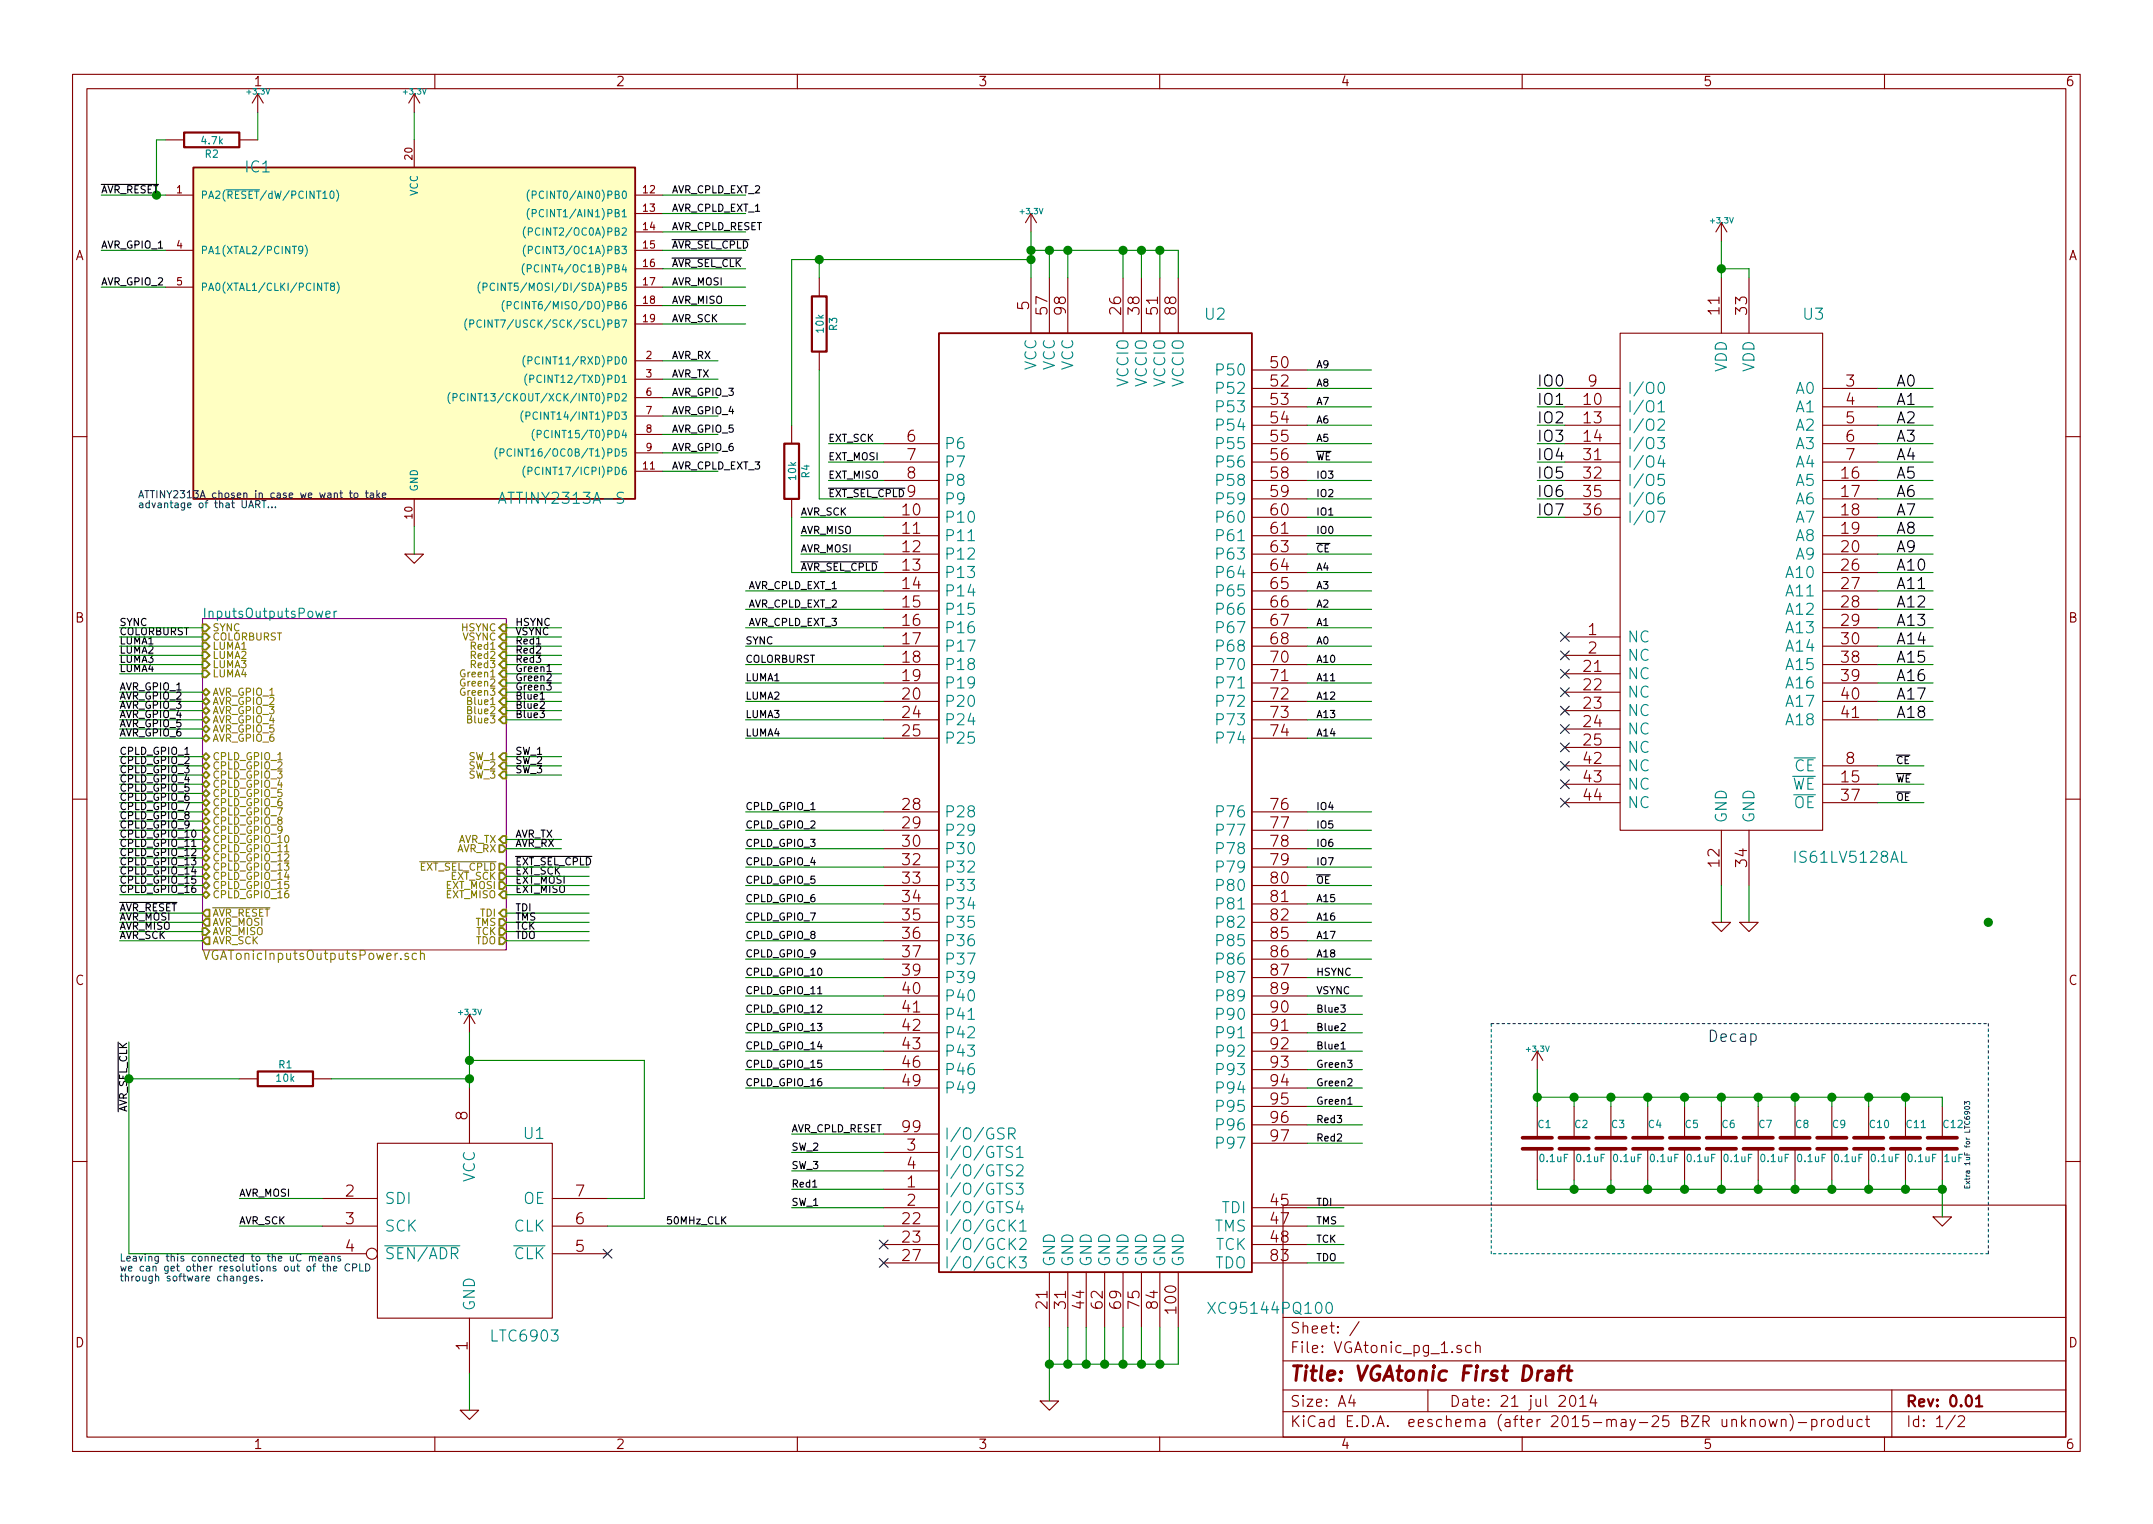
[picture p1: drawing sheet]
EESchema Schematic File Version 2
LIBS:power
LIBS:device
LIBS:transistors
LIBS:conn
LIBS:linear
LIBS:regul
LIBS:74xx
LIBS:cmos4000
LIBS:adc-dac
LIBS:memory
LIBS:xilinx
LIBS:special
LIBS:microcontrollers
LIBS:dsp
LIBS:microchip
LIBS:analog_switches
LIBS:motorola
LIBS:texas
LIBS:intel
LIBS:audio
LIBS:interface
LIBS:digital-audio
LIBS:philips
LIBS:display
LIBS:cypress
LIBS:siliconi
LIBS:opto
LIBS:atmel
LIBS:contrib
LIBS:valves
LIBS:PK
LIBS:1wire
LIBS:3M
LIBS:7sh
LIBS:20f001n
LIBS:29le010
LIBS:40xx
LIBS:65xxx
LIBS:74ah
LIBS:74hc(t)4046
LIBS:74xx-eu
LIBS:74xx-little-us
LIBS:78xx_with_heatsink
LIBS:con-vg
LIBS:VGAtonic-cache
EELAYER 27 0
EELAYER END
$Descr A4 11693 8268
encoding utf-8
Sheet 1 2
Title "VGAtonic First Draft"
Date "21 jul 2014"
Rev "0.01"
Comp ""
Comment1 ""
Comment2 ""
Comment3 ""
Comment4 ""
$EndDescr
$Comp
L ATTINY2313A-S IC1
U 1 1
P 2250 1850
F 0 "IC1" H 1400 2800 60  0000 C CNN
F 1 "ATTINY2313A-S" H 3050 1000 60  0000 C CNN
F 2 "SO20" H 1250 1000 60  0001 C CNN
F 3 "" H 2250 1850 60  0000 C CNN
	1    2250 1850
	1    0    0    -1  
$EndComp
$Comp
L LTC6903 U1
U 1 1
P 2550 6700
F 0 "U1" H 2900 7250 60  0000 C CNN
F 1 "LTC6903" H 2850 6150 60  0000 C CNN
F 2 "" H 2550 6700 60  0000 C CNN
F 3 "" H 2550 6700 60  0000 C CNN
	1    2550 6700
	1    0    0    -1  
$EndComp
$Comp
L IS61LV5128AL U3
U 1 1
P 9400 2950
F 0 "U3" H 9850 4200 60  0000 C CNN
F 1 "IS61LV5128AL" H 10050 1250 60  0000 C CNN
F 2 "" H 9400 2500 60  0000 C CNN
F 3 "" H 9400 2500 60  0000 C CNN
	1    9400 2950
	1    0    0    -1  
$EndComp
Text Label 8350 2100 0    60   ~ 0
IO0
Text Label 8350 2200 0    60   ~ 0
IO1
Text Label 8350 2300 0    60   ~ 0
IO2
Text Label 8350 2400 0    60   ~ 0
IO3
Text Label 8350 2500 0    60   ~ 0
IO4
Text Label 8350 2600 0    60   ~ 0
IO5
Text Label 8350 2700 0    60   ~ 0
IO6
Text Label 8350 2800 0    60   ~ 0
IO7
$Comp
L +3.3V #PWR01
U 1 1
P 9350 1300
F 0 "#PWR01" H 9350 1260 30  0001 C CNN
F 1 "+3.3V" H 9350 1410 30  0000 C CNN
F 2 "" H 9350 1300 60  0000 C CNN
F 3 "" H 9350 1300 60  0000 C CNN
	1    9350 1300
	1    0    0    -1  
$EndComp
$Comp
L +3.3V #PWR02
U 1 1
P 5600 1250
F 0 "#PWR02" H 5600 1210 30  0001 C CNN
F 1 "+3.3V" H 5600 1360 30  0000 C CNN
F 2 "" H 5600 1250 60  0000 C CNN
F 3 "" H 5600 1250 60  0000 C CNN
	1    5600 1250
	1    0    0    -1  
$EndComp
Text Label 10300 2100 0    60   ~ 0
A0
Text Label 10300 2200 0    60   ~ 0
A1
Text Label 10300 2300 0    60   ~ 0
A2
Text Label 10300 2400 0    60   ~ 0
A3
Text Label 10300 2500 0    60   ~ 0
A4
Text Label 10300 2600 0    60   ~ 0
A5
Text Label 10300 2700 0    60   ~ 0
A6
Text Label 10300 2800 0    60   ~ 0
A7
Text Label 10300 2900 0    60   ~ 0
A8
Text Label 10300 3000 0    60   ~ 0
A9
Text Label 10300 3100 0    60   ~ 0
A10
Text Label 10300 3200 0    60   ~ 0
A11
Text Label 10300 3300 0    60   ~ 0
A12
Text Label 10300 3400 0    60   ~ 0
A13
Text Label 10300 3500 0    60   ~ 0
A14
Text Label 10300 3600 0    60   ~ 0
A15
Text Label 10300 3700 0    60   ~ 0
A16
Text Label 10300 3800 0    60   ~ 0
A17
Text Label 10300 3900 0    60   ~ 0
A18
NoConn ~ 8500 3450
NoConn ~ 8500 3550
NoConn ~ 8500 3650
NoConn ~ 8500 3750
NoConn ~ 8500 3850
NoConn ~ 8500 3950
NoConn ~ 8500 4050
NoConn ~ 8500 4150
NoConn ~ 8500 4250
NoConn ~ 8500 4350
$Comp
L GND #PWR03
U 1 1
P 5700 7600
F 0 "#PWR03" H 5700 7600 30  0001 C CNN
F 1 "GND" H 5700 7530 30  0001 C CNN
F 2 "" H 5700 7600 60  0000 C CNN
F 3 "" H 5700 7600 60  0000 C CNN
	1    5700 7600
	1    0    0    -1  
$EndComp
$Comp
L XC95144PQ100 U2
U 1 1
P 5950 4350
F 0 "U2" H 6600 7000 60  0000 C CNN
F 1 "XC95144PQ100" H 6900 1600 60  0000 C CNN
F 2 "~" H 5950 4350 60  0000 C CNN
F 3 "~" H 5950 4350 60  0000 C CNN
	1    5950 4350
	1    0    0    -1  
$EndComp
$Comp
L +3.3V #PWR04
U 1 1
P 2550 5600
F 0 "#PWR04" H 2550 5560 30  0001 C CNN
F 1 "+3.3V" H 2550 5710 30  0000 C CNN
F 2 "" H 2550 5600 60  0000 C CNN
F 3 "" H 2550 5600 60  0000 C CNN
	1    2550 5600
	1    0    0    -1  
$EndComp
NoConn ~ 3300 6800
$Comp
L GND #PWR05
U 1 1
P 2550 7650
F 0 "#PWR05" H 2550 7650 30  0001 C CNN
F 1 "GND" H 2550 7580 30  0001 C CNN
F 2 "" H 2550 7650 60  0000 C CNN
F 3 "" H 2550 7650 60  0000 C CNN
	1    2550 7650
	1    0    0    -1  
$EndComp
NoConn ~ 4800 6750
NoConn ~ 4800 6850
$Comp
L GND #PWR06
U 1 1
P 2250 3000
F 0 "#PWR06" H 2250 3000 30  0001 C CNN
F 1 "GND" H 2250 2930 30  0001 C CNN
F 2 "" H 2250 3000 60  0000 C CNN
F 3 "" H 2250 3000 60  0000 C CNN
	1    2250 3000
	1    0    0    -1  
$EndComp
$Comp
L R R2
U 1 1
P 1150 750
F 0 "R2" V 1230 750 40  0000 C CNN
F 1 "4.7k" V 1157 751 40  0000 C CNN
F 2 "~" V 1080 750 30  0000 C CNN
F 3 "~" H 1150 750 30  0000 C CNN
	1    1150 750 
	0    1    1    0   
$EndComp
$Comp
L R R1
U 1 1
P 1550 5850
F 0 "R1" V 1630 5850 40  0000 C CNN
F 1 "10k" V 1557 5851 40  0000 C CNN
F 2 "~" V 1480 5850 30  0000 C CNN
F 3 "~" H 1550 5850 30  0000 C CNN
	1    1550 5850
	0    -1   -1   0   
$EndComp
Text Label 700  5650 3    39   ~ 0
~AVR_SEL_CLK
Text Label 3650 1350 0    39   ~ 0
~AVR_SEL_CPLD
Text Label 3650 1450 0    39   ~ 0
~AVR_SEL_CLK
$Sheet
S 1100 3350 1650 1800
U 53C72D11
F0 "InputsOutputsPower" 50
F1 "VGATonicInputsOutputsPower.sch" 50
F2 "HSYNC" I R 2750 3400 39 
F3 "VSYNC" I R 2750 3450 39 
F4 "Red1" I R 2750 3500 39 
F5 "Red2" I R 2750 3550 39 
F6 "Red3" I R 2750 3600 39 
F7 "Green1" I R 2750 3650 39 
F8 "Green2" I R 2750 3700 39 
F9 "Green3" I R 2750 3750 39 
F10 "Blue1" I R 2750 3800 39 
F11 "Blue2" I R 2750 3850 39 
F12 "TDI" I R 2750 4950 39 
F13 "TMS" O R 2750 5000 39 
F14 "TCK" O R 2750 5050 39 
F15 "TDO" O R 2750 5100 39 
F16 "EXT_MISO" I R 2750 4850 39 
F17 "EXT_MOSI" O R 2750 4800 39 
F18 "EXT_SCK" O R 2750 4750 39 
F19 "~EXT_SEL_CPLD" O R 2750 4700 39 
F20 "AVR_GPIO_1" B L 1100 3750 39 
F21 "AVR_GPIO_2" B L 1100 3800 39 
F22 "AVR_GPIO_3" B L 1100 3850 39 
F23 "AVR_GPIO_4" B L 1100 3900 39 
F24 "AVR_GPIO_5" B L 1100 3950 39 
F25 "AVR_GPIO_6" B L 1100 4000 39 
F26 "CPLD_GPIO_1" B L 1100 4100 39 
F27 "CPLD_GPIO_2" B L 1100 4150 39 
F28 "CPLD_GPIO_3" B L 1100 4200 39 
F29 "CPLD_GPIO_4" B L 1100 4250 39 
F30 "CPLD_GPIO_5" B L 1100 4300 39 
F31 "CPLD_GPIO_6" B L 1100 4350 39 
F32 "CPLD_GPIO_7" B L 1100 4400 39 
F33 "CPLD_GPIO_8" B L 1100 4450 39 
F34 "CPLD_GPIO_9" B L 1100 4500 39 
F35 "CPLD_GPIO_10" B L 1100 4550 39 
F36 "CPLD_GPIO_11" B L 1100 4600 39 
F37 "CPLD_GPIO_12" B L 1100 4650 39 
F38 "CPLD_GPIO_13" B L 1100 4700 39 
F39 "CPLD_GPIO_14" B L 1100 4750 39 
F40 "CPLD_GPIO_15" B L 1100 4800 39 
F41 "CPLD_GPIO_16" B L 1100 4850 39 
F42 "~AVR_RESET" O L 1100 4950 39 
F43 "AVR_MOSI" O L 1100 5000 39 
F44 "AVR_MISO" I L 1100 5050 39 
F45 "AVR_SCK" O L 1100 5100 39 
F46 "Blue3" I R 2750 3900 39 
F47 "AVR_RX" O R 2750 4600 39 
F48 "SW_1" I R 2750 4100 39 
F49 "SW_2" I R 2750 4150 39 
F50 "SW_3" I R 2750 4200 39 
F51 "AVR_TX" I R 2750 4550 39 
F52 "LUMA2" I L 1100 3550 39 
F53 "LUMA3" I L 1100 3600 39 
F54 "LUMA4" I L 1100 3650 39 
F55 "COLORBURST" I L 1100 3450 39 
F56 "SYNC" I L 1100 3400 39 
F57 "LUMA1" I L 1100 3500 39 
$EndSheet
$Comp
L R R3
U 1 1
P 4450 1750
F 0 "R3" V 4530 1750 40  0000 C CNN
F 1 "10k" V 4457 1751 40  0000 C CNN
F 2 "~" V 4380 1750 30  0000 C CNN
F 3 "~" H 4450 1750 30  0000 C CNN
	1    4450 1750
	1    0    0    -1  
$EndComp
$Comp
L R R4
U 1 1
P 4300 2550
F 0 "R4" V 4380 2550 40  0000 C CNN
F 1 "10k" V 4307 2551 40  0000 C CNN
F 2 "~" V 4230 2550 30  0000 C CNN
F 3 "~" H 4300 2550 30  0000 C CNN
	1    4300 2550
	1    0    0    -1  
$EndComp
Text Label 4300 6150 0    39   ~ 0
AVR_CPLD_RESET
Text Label 3650 1250 0    39   ~ 0
AVR_CPLD_RESET
$Comp
L +3.3V #PWR07
U 1 1
P 8350 5800
F 0 "#PWR07" H 8350 5760 30  0001 C CNN
F 1 "+3.3V" H 8350 5910 30  0000 C CNN
F 2 "" H 8350 5800 60  0000 C CNN
F 3 "" H 8350 5800 60  0000 C CNN
	1    8350 5800
	1    0    0    -1  
$EndComp
$Comp
L GND #PWR08
U 1 1
P 10550 6600
F 0 "#PWR08" H 10550 6600 30  0001 C CNN
F 1 "GND" H 10550 6530 30  0001 C CNN
F 2 "" H 10550 6600 60  0000 C CNN
F 3 "" H 10550 6600 60  0000 C CNN
	1    10550 6600
	1    0    0    -1  
$EndComp
$Comp
L C C1
U 1 1
P 8350 6200
F 0 "C1" H 8350 6300 40  0000 L CNN
F 1 "0.1uF" H 8356 6115 40  0000 L CNN
F 2 "~" H 8388 6050 30  0000 C CNN
F 3 "~" H 8350 6200 60  0000 C CNN
	1    8350 6200
	1    0    0    -1  
$EndComp
$Comp
L C C2
U 1 1
P 8550 6200
F 0 "C2" H 8550 6300 40  0000 L CNN
F 1 "0.1uF" H 8556 6115 40  0000 L CNN
F 2 "~" H 8588 6050 30  0000 C CNN
F 3 "~" H 8550 6200 60  0000 C CNN
	1    8550 6200
	1    0    0    -1  
$EndComp
$Comp
L C C3
U 1 1
P 8750 6200
F 0 "C3" H 8750 6300 40  0000 L CNN
F 1 "0.1uF" H 8756 6115 40  0000 L CNN
F 2 "~" H 8788 6050 30  0000 C CNN
F 3 "~" H 8750 6200 60  0000 C CNN
	1    8750 6200
	1    0    0    -1  
$EndComp
$Comp
L C C4
U 1 1
P 8950 6200
F 0 "C4" H 8950 6300 40  0000 L CNN
F 1 "0.1uF" H 8956 6115 40  0000 L CNN
F 2 "~" H 8988 6050 30  0000 C CNN
F 3 "~" H 8950 6200 60  0000 C CNN
	1    8950 6200
	1    0    0    -1  
$EndComp
$Comp
L C C5
U 1 1
P 9150 6200
F 0 "C5" H 9150 6300 40  0000 L CNN
F 1 "0.1uF" H 9156 6115 40  0000 L CNN
F 2 "~" H 9188 6050 30  0000 C CNN
F 3 "~" H 9150 6200 60  0000 C CNN
	1    9150 6200
	1    0    0    -1  
$EndComp
$Comp
L C C6
U 1 1
P 9350 6200
F 0 "C6" H 9350 6300 40  0000 L CNN
F 1 "0.1uF" H 9356 6115 40  0000 L CNN
F 2 "~" H 9388 6050 30  0000 C CNN
F 3 "~" H 9350 6200 60  0000 C CNN
	1    9350 6200
	1    0    0    -1  
$EndComp
$Comp
L C C7
U 1 1
P 9550 6200
F 0 "C7" H 9550 6300 40  0000 L CNN
F 1 "0.1uF" H 9556 6115 40  0000 L CNN
F 2 "~" H 9588 6050 30  0000 C CNN
F 3 "~" H 9550 6200 60  0000 C CNN
	1    9550 6200
	1    0    0    -1  
$EndComp
$Comp
L C C8
U 1 1
P 9750 6200
F 0 "C8" H 9750 6300 40  0000 L CNN
F 1 "0.1uF" H 9756 6115 40  0000 L CNN
F 2 "~" H 9788 6050 30  0000 C CNN
F 3 "~" H 9750 6200 60  0000 C CNN
	1    9750 6200
	1    0    0    -1  
$EndComp
$Comp
L C C9
U 1 1
P 9950 6200
F 0 "C9" H 9950 6300 40  0000 L CNN
F 1 "0.1uF" H 9956 6115 40  0000 L CNN
F 2 "~" H 9988 6050 30  0000 C CNN
F 3 "~" H 9950 6200 60  0000 C CNN
	1    9950 6200
	1    0    0    -1  
$EndComp
$Comp
L C C10
U 1 1
P 10150 6200
F 0 "C10" H 10150 6300 40  0000 L CNN
F 1 "0.1uF" H 10156 6115 40  0000 L CNN
F 2 "~" H 10188 6050 30  0000 C CNN
F 3 "~" H 10150 6200 60  0000 C CNN
	1    10150 6200
	1    0    0    -1  
$EndComp
$Comp
L C C11
U 1 1
P 10350 6200
F 0 "C11" H 10350 6300 40  0000 L CNN
F 1 "0.1uF" H 10356 6115 40  0000 L CNN
F 2 "~" H 10388 6050 30  0000 C CNN
F 3 "~" H 10350 6200 60  0000 C CNN
	1    10350 6200
	1    0    0    -1  
$EndComp
Text Notes 650  6950 0    39   ~ 0
Leaving this connected to the uC means\nwe can get other resolutions out of the CPLD\nthrough software changes.
Text Notes 750  2750 0    39   ~ 0
ATTINY2313A chosen in case we want to take\nadvantage of that UART...
Text Label 3650 1050 0    39   ~ 0
AVR_CPLD_EXT_2
Text Label 3650 1150 0    39   ~ 0
AVR_CPLD_EXT_1
Text Label 4550 3400 2    39   ~ 0
AVR_CPLD_EXT_3
Text Label 3950 6650 2    39   ~ 0
50MHz_CLK
Text Notes 9550 5650 2    61   ~ 0
Decap
$Comp
L C C12
U 1 1
P 10550 6200
F 0 "C12" H 10550 6300 40  0000 L CNN
F 1 "1uF" H 10556 6115 40  0000 L CNN
F 2 "~" H 10588 6050 30  0000 C CNN
F 3 "~" H 10550 6200 60  0000 C CNN
	1    10550 6200
	1    0    0    -1  
$EndComp
Text Notes 10700 6450 1    28   ~ 0
Extra 1uF for LTC6903
Text Label 4550 3300 2    39   ~ 0
AVR_CPLD_EXT_2
Text Label 4550 3200 2    39   ~ 0
AVR_CPLD_EXT_1
Text Label 4050 3500 0    39   ~ 0
SYNC
Text Label 4050 3600 0    39   ~ 0
COLORBURST
Text Label 4050 3700 0    39   ~ 0
LUMA1
Text Label 4050 3800 0    39   ~ 0
LUMA2
Text Label 4050 3900 0    39   ~ 0
LUMA3
Text Label 4050 4000 0    39   ~ 0
LUMA4
Text Label 650  3400 0    39   ~ 0
SYNC
Text Label 650  3450 0    39   ~ 0
COLORBURST
Text Label 650  3500 0    39   ~ 0
LUMA1
Text Label 650  3550 0    39   ~ 0
LUMA2
Text Label 650  3600 0    39   ~ 0
LUMA3
Text Label 650  3650 0    39   ~ 0
LUMA4
Text Label 4500 2400 0    39   ~ 0
EXT_SCK
Text Label 4500 2500 0    39   ~ 0
EXT_MOSI
Text Label 4500 2600 0    39   ~ 0
EXT_MISO
Text Label 4350 2800 0    39   ~ 0
AVR_SCK
Text Label 4350 3000 0    39   ~ 0
AVR_MOSI
Text Label 4350 2900 0    39   ~ 0
AVR_MISO
Text Label 4500 2700 0    39   ~ 0
~EXT_SEL_CPLD
Text Label 2800 4700 0    39   ~ 0
~EXT_SEL_CPLD
Text Label 2800 4750 0    39   ~ 0
EXT_SCK
Text Label 2800 4800 0    39   ~ 0
EXT_MOSI
Text Label 2800 4850 0    39   ~ 0
EXT_MISO
Wire Wire Line
	8350 2100 8500 2100
Wire Wire Line
	8350 2200 8500 2200
Wire Wire Line
	8350 2300 8500 2300
Wire Wire Line
	8350 2400 8500 2400
Wire Wire Line
	8350 2500 8500 2500
Wire Wire Line
	8350 2800 8500 2800
Wire Wire Line
	8350 2700 8500 2700
Wire Wire Line
	8350 2600 8500 2600
Wire Wire Line
	9350 1300 9350 1500
Wire Wire Line
	5600 1250 5600 1500
Wire Wire Line
	5600 1350 6400 1350
Connection ~ 5600 1350
Wire Wire Line
	5700 1350 5700 1500
Wire Wire Line
	6400 1350 6400 1500
Connection ~ 5700 1350
Wire Wire Line
	6300 1500 6300 1350
Connection ~ 6300 1350
Wire Wire Line
	6200 1500 6200 1350
Connection ~ 6200 1350
Wire Wire Line
	6100 1500 6100 1350
Connection ~ 6100 1350
Wire Wire Line
	5800 1500 5800 1350
Connection ~ 5800 1350
Wire Wire Line
	10200 2100 10500 2100
Wire Wire Line
	10200 2200 10500 2200
Wire Wire Line
	10200 2300 10500 2300
Wire Wire Line
	10200 2400 10500 2400
Wire Wire Line
	10500 2500 10200 2500
Wire Wire Line
	10200 2600 10500 2600
Wire Wire Line
	10200 2700 10500 2700
Wire Wire Line
	10200 2800 10500 2800
Wire Wire Line
	10200 2900 10500 2900
Wire Wire Line
	10200 3000 10500 3000
Wire Wire Line
	10200 3100 10500 3100
Wire Wire Line
	10200 3200 10500 3200
Wire Wire Line
	10200 3300 10500 3300
Wire Wire Line
	10200 3400 10500 3400
Wire Wire Line
	10200 3500 10500 3500
Wire Wire Line
	10200 3600 10500 3600
Wire Wire Line
	10200 3700 10500 3700
Wire Wire Line
	10200 3800 10500 3800
Wire Wire Line
	10200 3900 10500 3900
Wire Wire Line
	10450 4150 10200 4150
Wire Wire Line
	10450 4250 10200 4250
Wire Wire Line
	10450 4350 10200 4350
Wire Wire Line
	9350 4800 9350 5000
Wire Wire Line
	9500 4800 9500 5000
Connection ~ 10800 5000
Wire Wire Line
	7100 6550 7300 6550
Wire Wire Line
	7100 6650 7300 6650
Wire Wire Line
	7100 6750 7300 6750
Wire Wire Line
	7100 6850 7300 6850
Wire Wire Line
	7100 5300 7400 5300
Wire Wire Line
	7100 5400 7400 5400
Wire Wire Line
	7100 5500 7400 5500
Wire Wire Line
	7100 5600 7400 5600
Wire Wire Line
	7100 5700 7400 5700
Wire Wire Line
	7100 5800 7400 5800
Wire Wire Line
	7100 5900 7400 5900
Wire Wire Line
	7100 6000 7400 6000
Wire Wire Line
	7100 6100 7400 6100
Wire Wire Line
	7100 6200 7400 6200
Wire Wire Line
	6400 7400 6400 7200
Wire Wire Line
	5700 7400 6400 7400
Wire Wire Line
	5700 7200 5700 7600
Connection ~ 5700 7400
Wire Wire Line
	5800 7200 5800 7400
Connection ~ 5800 7400
Wire Wire Line
	5900 7200 5900 7400
Connection ~ 5900 7400
Wire Wire Line
	6000 7200 6000 7400
Connection ~ 6000 7400
Wire Wire Line
	6100 7200 6100 7400
Connection ~ 6100 7400
Wire Wire Line
	6200 7200 6200 7400
Connection ~ 6200 7400
Wire Wire Line
	6300 7200 6300 7400
Connection ~ 6300 7400
Wire Wire Line
	4800 6650 3300 6650
Wire Wire Line
	2550 5600 2550 5900
Wire Wire Line
	2550 5750 3500 5750
Wire Wire Line
	3500 5750 3500 6500
Wire Wire Line
	3500 6500 3300 6500
Connection ~ 2550 5750
Wire Wire Line
	2550 7650 2550 7450
Wire Wire Line
	700  6800 1750 6800
Wire Wire Line
	2250 3000 2250 2850
Wire Wire Line
	700  5650 700  6800
Wire Wire Line
	700  5850 1300 5850
Wire Wire Line
	1800 5850 2550 5850
Connection ~ 2550 5850
Connection ~ 700  5850
Wire Wire Line
	4500 2500 4800 2500
Wire Wire Line
	4800 2600 4500 2600
Wire Wire Line
	4800 2700 4450 2700
Wire Wire Line
	4050 3500 4800 3500
Wire Wire Line
	4800 3600 4050 3600
Wire Wire Line
	4800 3700 4050 3700
Wire Wire Line
	4800 3800 4050 3800
Wire Wire Line
	4800 3900 4050 3900
Wire Wire Line
	4800 4000 4050 4000
Wire Wire Line
	4300 6150 4800 6150
Wire Wire Line
	3600 1350 4050 1350
Wire Wire Line
	3600 1450 4050 1450
Wire Wire Line
	3600 1250 4050 1250
Wire Wire Line
	4800 6250 4300 6250
Wire Wire Line
	4800 6350 4300 6350
Wire Wire Line
	4800 6450 4300 6450
Wire Wire Line
	4800 6550 4300 6550
Wire Wire Line
	3600 2150 3900 2150
Wire Wire Line
	3600 2250 3900 2250
Wire Wire Line
	3600 2350 3900 2350
Wire Wire Line
	3600 2450 3900 2450
Wire Wire Line
	900  1350 550  1350
Wire Wire Line
	900  1550 550  1550
Wire Wire Line
	4800 4400 4050 4400
Wire Wire Line
	4800 4500 4050 4500
Wire Wire Line
	4800 4600 4050 4600
Wire Wire Line
	4800 4700 4050 4700
Wire Wire Line
	4800 4800 4050 4800
Wire Wire Line
	4800 4900 4050 4900
Wire Wire Line
	4800 5000 4050 5000
Wire Wire Line
	4800 5100 4050 5100
Wire Wire Line
	4050 5200 4800 5200
Wire Wire Line
	4800 5300 4050 5300
Wire Wire Line
	4800 5400 4050 5400
Wire Wire Line
	4800 5500 4050 5500
Wire Wire Line
	4800 5600 4050 5600
Wire Wire Line
	4800 5700 4050 5700
Wire Wire Line
	4800 5800 4050 5800
Wire Wire Line
	4800 5900 4050 5900
Wire Wire Line
	8350 6400 8350 6450
Wire Wire Line
	8350 6450 10550 6450
Wire Wire Line
	10350 6450 10350 6400
Connection ~ 10350 6450
Wire Wire Line
	10150 6400 10150 6450
Connection ~ 10150 6450
Wire Wire Line
	9950 6400 9950 6450
Connection ~ 9950 6450
Wire Wire Line
	9750 6400 9750 6450
Connection ~ 9750 6450
Wire Wire Line
	9550 6400 9550 6450
Connection ~ 9550 6450
Wire Wire Line
	9350 6400 9350 6450
Connection ~ 9350 6450
Wire Wire Line
	9150 6400 9150 6450
Connection ~ 9150 6450
Wire Wire Line
	8950 6400 8950 6450
Connection ~ 8950 6450
Wire Wire Line
	8750 6400 8750 6450
Connection ~ 8750 6450
Wire Wire Line
	8550 6400 8550 6450
Connection ~ 8550 6450
Wire Wire Line
	10350 5950 10350 6000
Wire Wire Line
	8350 5950 10550 5950
Wire Wire Line
	8350 5800 8350 6000
Connection ~ 8350 5950
Wire Wire Line
	8550 6000 8550 5950
Connection ~ 8550 5950
Wire Wire Line
	8750 6000 8750 5950
Connection ~ 8750 5950
Wire Wire Line
	8950 6000 8950 5950
Connection ~ 8950 5950
Wire Wire Line
	9150 6000 9150 5950
Connection ~ 9150 5950
Wire Wire Line
	9350 6000 9350 5950
Connection ~ 9350 5950
Wire Wire Line
	9550 6000 9550 5950
Connection ~ 9550 5950
Wire Wire Line
	9750 6000 9750 5950
Connection ~ 9750 5950
Wire Wire Line
	9950 6000 9950 5950
Connection ~ 9950 5950
Wire Wire Line
	10150 6000 10150 5950
Connection ~ 10150 5950
Wire Notes Line
	8100 5550 10800 5550
Wire Notes Line
	10800 5550 10800 6800
Wire Notes Line
	10800 6800 8100 6800
Wire Notes Line
	8100 6800 8100 5550
Wire Wire Line
	1300 6500 1750 6500
Wire Wire Line
	1300 6650 1750 6650
Wire Wire Line
	4350 2900 4800 2900
Wire Wire Line
	4800 3000 4350 3000
Wire Wire Line
	4300 3100 4800 3100
Wire Wire Line
	3600 1550 4050 1550
Wire Wire Line
	3600 1650 4050 1650
Wire Wire Line
	3600 1750 4050 1750
Wire Wire Line
	4050 3300 4800 3300
Wire Wire Line
	4050 3400 4800 3400
Wire Wire Line
	3600 2550 3900 2550
Wire Wire Line
	3600 1050 4050 1050
Wire Wire Line
	3600 1150 4050 1150
Wire Wire Line
	3900 1950 3600 1950
Wire Wire Line
	3600 2050 3900 2050
Connection ~ 10350 5950
Wire Wire Line
	10550 6400 10550 6600
Connection ~ 10550 6450
Wire Wire Line
	10550 5950 10550 6000
Wire Wire Line
	1100 3400 650  3400
Wire Wire Line
	1100 3450 650  3450
Wire Wire Line
	650  3500 1100 3500
Wire Wire Line
	1100 3550 650  3550
Wire Wire Line
	1100 3600 650  3600
Wire Wire Line
	1100 3650 650  3650
Wire Wire Line
	2750 4700 3200 4700
Wire Wire Line
	2750 4750 3200 4750
Wire Wire Line
	2750 4800 3200 4800
Wire Wire Line
	2750 4850 3200 4850
Wire Wire Line
	1100 4950 650  4950
Wire Wire Line
	1100 5000 650  5000
Wire Wire Line
	1100 5050 650  5050
Wire Wire Line
	650  5100 1100 5100
Text Label 650  4950 0    39   ~ 0
~AVR_RESET
Text Label 650  5000 0    39   ~ 0
AVR_MOSI
Text Label 650  5050 0    39   ~ 0
AVR_MISO
Text Label 650  5100 0    39   ~ 0
AVR_SCK
Text Label 4050 4400 0    39   ~ 0
CPLD_GPIO_1
Text Label 4050 4500 0    39   ~ 0
CPLD_GPIO_2
Text Label 4050 4600 0    39   ~ 0
CPLD_GPIO_3
Text Label 4050 4700 0    39   ~ 0
CPLD_GPIO_4
Text Label 4050 4800 0    39   ~ 0
CPLD_GPIO_5
Text Label 4050 4900 0    39   ~ 0
CPLD_GPIO_6
Text Label 4050 5000 0    39   ~ 0
CPLD_GPIO_7
Text Label 4050 5100 0    39   ~ 0
CPLD_GPIO_8
Text Label 4050 5200 0    39   ~ 0
CPLD_GPIO_9
Text Label 4050 5300 0    39   ~ 0
CPLD_GPIO_10
Text Label 4050 5400 0    39   ~ 0
CPLD_GPIO_11
Text Label 4050 5500 0    39   ~ 0
CPLD_GPIO_12
Text Label 4050 5600 0    39   ~ 0
CPLD_GPIO_13
Text Label 4050 5700 0    39   ~ 0
CPLD_GPIO_14
Text Label 4050 5800 0    39   ~ 0
CPLD_GPIO_15
Text Label 4050 5900 0    39   ~ 0
CPLD_GPIO_16
Wire Wire Line
	1100 4100 650  4100
Wire Wire Line
	1100 4150 650  4150
Wire Wire Line
	1100 4200 650  4200
Wire Wire Line
	1100 4250 650  4250
Wire Wire Line
	1100 4300 650  4300
Wire Wire Line
	1100 4350 650  4350
Wire Wire Line
	1100 4400 650  4400
Wire Wire Line
	1100 4450 650  4450
Wire Wire Line
	1100 4500 650  4500
Wire Wire Line
	1100 4550 650  4550
Wire Wire Line
	1100 4600 650  4600
Wire Wire Line
	1100 4650 650  4650
Wire Wire Line
	1100 4700 650  4700
Wire Wire Line
	1100 4750 650  4750
Wire Wire Line
	1100 4800 650  4800
Wire Wire Line
	1100 4850 650  4850
Text Label 650  4100 0    39   ~ 0
CPLD_GPIO_1
Text Label 650  4150 0    39   ~ 0
CPLD_GPIO_2
Text Label 650  4200 0    39   ~ 0
CPLD_GPIO_3
Text Label 650  4250 0    39   ~ 0
CPLD_GPIO_4
Text Label 650  4300 0    39   ~ 0
CPLD_GPIO_5
Text Label 650  4350 0    39   ~ 0
CPLD_GPIO_6
Text Label 650  4400 0    39   ~ 0
CPLD_GPIO_7
Text Label 650  4450 0    39   ~ 0
CPLD_GPIO_8
Text Label 650  4500 0    39   ~ 0
CPLD_GPIO_9
Text Label 650  4550 0    39   ~ 0
CPLD_GPIO_10
Text Label 650  4600 0    39   ~ 0
CPLD_GPIO_11
Text Label 650  4650 0    39   ~ 0
CPLD_GPIO_12
Text Label 650  4700 0    39   ~ 0
CPLD_GPIO_13
Text Label 650  4750 0    39   ~ 0
CPLD_GPIO_14
Text Label 650  4800 0    39   ~ 0
CPLD_GPIO_15
Text Label 650  4850 0    39   ~ 0
CPLD_GPIO_16
Text Label 4300 6550 0    39   ~ 0
SW_1
Text Label 4300 6250 0    39   ~ 0
SW_2
Text Label 4300 6350 0    39   ~ 0
SW_3
Text Label 4300 6450 0    39   ~ 0
Red1
Text Label 7150 6200 0    39   ~ 0
Red2
Text Label 7150 6100 0    39   ~ 0
Red3
Text Label 7150 6000 0    39   ~ 0
Green1
Text Label 7150 5900 0    39   ~ 0
Green2
Text Label 7150 5800 0    39   ~ 0
Green3
Text Label 7150 5700 0    39   ~ 0
Blue1
Text Label 7150 5600 0    39   ~ 0
Blue2
Text Label 7150 5500 0    39   ~ 0
Blue3
Text Label 7150 5300 0    39   ~ 0
HSYNC
Text Label 7150 5400 0    39   ~ 0
VSYNC
Wire Wire Line
	2750 3500 3050 3500
Wire Wire Line
	2750 3550 3050 3550
Wire Wire Line
	2750 3600 3050 3600
Wire Wire Line
	2750 3650 3050 3650
Wire Wire Line
	2750 3700 3050 3700
Wire Wire Line
	2750 3750 3050 3750
Wire Wire Line
	2750 3800 3050 3800
Wire Wire Line
	2750 3850 3050 3850
Wire Wire Line
	2750 3900 3050 3900
Text Label 2800 3500 0    39   ~ 0
Red1
Text Label 2800 3550 0    39   ~ 0
Red2
Text Label 2800 3600 0    39   ~ 0
Red3
Text Label 2800 3650 0    39   ~ 0
Green1
Text Label 2800 3700 0    39   ~ 0
Green2
Text Label 2800 3750 0    39   ~ 0
Green3
Text Label 2800 3800 0    39   ~ 0
Blue1
Text Label 2800 3850 0    39   ~ 0
Blue2
Text Label 2800 3900 0    39   ~ 0
Blue3
Wire Wire Line
	2750 4100 3050 4100
Wire Wire Line
	2750 4150 3050 4150
Wire Wire Line
	2750 4200 3050 4200
Text Label 2800 4100 0    39   ~ 0
SW_1
Text Label 2800 4150 0    39   ~ 0
SW_2
Text Label 2800 4200 0    39   ~ 0
SW_3
Wire Wire Line
	2750 3400 3050 3400
Wire Wire Line
	2750 3450 3050 3450
Text Label 2800 3400 0    39   ~ 0
HSYNC
Text Label 2800 3450 0    39   ~ 0
VSYNC
Text Label 7150 6550 0    39   ~ 0
TDI
Text Label 7150 6650 0    39   ~ 0
TMS
Text Label 7150 6750 0    39   ~ 0
TCK
Text Label 7150 6850 0    39   ~ 0
TDO
Wire Wire Line
	2750 4950 3200 4950
Wire Wire Line
	2750 5000 3200 5000
Wire Wire Line
	3200 5050 2750 5050
Wire Wire Line
	2750 5100 3200 5100
Text Label 2800 4950 0    39   ~ 0
TDI
Text Label 2800 5000 0    39   ~ 0
TMS
Text Label 2800 5050 0    39   ~ 0
TCK
Text Label 2800 5100 0    39   ~ 0
TDO
Text Label 1300 6500 0    39   ~ 0
AVR_MOSI
Text Label 1300 6650 0    39   ~ 0
AVR_SCK
Wire Wire Line
	2750 4550 3050 4550
Wire Wire Line
	2750 4600 3050 4600
Text Label 2800 4550 0    39   ~ 0
AVR_TX
Text Label 2800 4600 0    39   ~ 0
AVR_RX
Text Label 3650 1950 0    39   ~ 0
AVR_RX
Text Label 3650 2050 0    39   ~ 0
AVR_TX
Text Label 3650 1550 0    39   ~ 0
AVR_MOSI
Text Label 3650 1650 0    39   ~ 0
AVR_MISO
Text Label 3650 1750 0    39   ~ 0
AVR_SCK
Text Label 550  1350 0    39   ~ 0
AVR_GPIO_1
Text Label 550  1550 0    39   ~ 0
AVR_GPIO_2
Text Label 3650 2150 0    39   ~ 0
AVR_GPIO_3
Text Label 3650 2250 0    39   ~ 0
AVR_GPIO_4
Text Label 3650 2350 0    39   ~ 0
AVR_GPIO_5
Text Label 3650 2450 0    39   ~ 0
AVR_GPIO_6
Wire Wire Line
	1100 3750 650  3750
Wire Wire Line
	650  3800 1100 3800
Wire Wire Line
	1100 3850 650  3850
Wire Wire Line
	650  3900 1100 3900
Wire Wire Line
	1100 3950 650  3950
Wire Wire Line
	650  4000 1100 4000
Text Label 650  3750 0    39   ~ 0
AVR_GPIO_1
Text Label 650  3800 0    39   ~ 0
AVR_GPIO_2
Text Label 650  3850 0    39   ~ 0
AVR_GPIO_3
Text Label 650  3900 0    39   ~ 0
AVR_GPIO_4
Text Label 650  3950 0    39   ~ 0
AVR_GPIO_5
Text Label 650  4000 0    39   ~ 0
AVR_GPIO_6
Wire Wire Line
	550  1050 900  1050
Wire Wire Line
	9500 1500 9500 1450
Wire Wire Line
	9500 1450 9350 1450
Connection ~ 9350 1450
$Comp
L GND #PWR09
U 1 1
P 9500 5000
F 0 "#PWR09" H 9500 5000 30  0001 C CNN
F 1 "GND" H 9500 4930 30  0001 C CNN
F 2 "" H 9500 5000 60  0000 C CNN
F 3 "" H 9500 5000 60  0000 C CNN
	1    9500 5000
	1    0    0    -1  
$EndComp
$Comp
L GND #PWR010
U 1 1
P 9350 5000
F 0 "#PWR010" H 9350 5000 30  0001 C CNN
F 1 "GND" H 9350 4930 30  0001 C CNN
F 2 "" H 9350 5000 60  0000 C CNN
F 3 "" H 9350 5000 60  0000 C CNN
	1    9350 5000
	1    0    0    -1  
$EndComp
Wire Wire Line
	2250 750  2250 600 
Wire Wire Line
	900  750  850  750 
Wire Wire Line
	850  750  850  1050
Connection ~ 850  1050
Wire Wire Line
	1400 750  1400 600 
Text Label 550  1050 0    39   ~ 0
~AVR_RESET
$Comp
L +3.3V #PWR011
U 1 1
P 2250 600
F 0 "#PWR011" H 2250 560 30  0001 C CNN
F 1 "+3.3V" H 2250 710 30  0000 C CNN
F 2 "" H 2250 600 60  0000 C CNN
F 3 "" H 2250 600 60  0000 C CNN
	1    2250 600 
	1    0    0    -1  
$EndComp
$Comp
L +3.3V #PWR012
U 1 1
P 1400 600
F 0 "#PWR012" H 1400 560 30  0001 C CNN
F 1 "+3.3V" H 1400 710 30  0000 C CNN
F 2 "" H 1400 600 60  0000 C CNN
F 3 "" H 1400 600 60  0000 C CNN
	1    1400 600 
	1    0    0    -1  
$EndComp
Text Label 10300 4150 0    39   ~ 0
~CE
Text Label 10300 4250 0    39   ~ 0
~WE
Text Label 10300 4350 0    39   ~ 0
~OE
Wire Wire Line
	7100 2000 7450 2000
Wire Wire Line
	7100 2100 7450 2100
Wire Wire Line
	7100 2200 7450 2200
Wire Wire Line
	7100 2300 7450 2300
Wire Wire Line
	7100 2400 7450 2400
Wire Wire Line
	7100 2500 7450 2500
Wire Wire Line
	7100 2600 7450 2600
Wire Wire Line
	7100 2700 7450 2700
Wire Wire Line
	7100 2800 7450 2800
Wire Wire Line
	7100 2900 7450 2900
Wire Wire Line
	7100 3000 7450 3000
Wire Wire Line
	7100 3100 7450 3100
Wire Wire Line
	7100 3200 7450 3200
Wire Wire Line
	7100 3300 7450 3300
Wire Wire Line
	7100 3400 7450 3400
Wire Wire Line
	7100 3500 7450 3500
Wire Wire Line
	7100 3600 7450 3600
Wire Wire Line
	7100 3700 7450 3700
Wire Wire Line
	7100 3800 7450 3800
Wire Wire Line
	7100 3900 7450 3900
Wire Wire Line
	7100 4000 7450 4000
Wire Wire Line
	7100 4800 7450 4800
Wire Wire Line
	7100 4900 7450 4900
Wire Wire Line
	7100 5000 7450 5000
Wire Wire Line
	7100 5100 7450 5100
Wire Wire Line
	7100 5200 7450 5200
Wire Wire Line
	7100 4400 7450 4400
Wire Wire Line
	7100 4500 7450 4500
Wire Wire Line
	7100 4600 7450 4600
Wire Wire Line
	7100 4700 7450 4700
Text Label 7150 2000 0    39   ~ 0
A9
Text Label 7150 2100 0    39   ~ 0
A8
Text Label 7150 2200 0    39   ~ 0
A7
Text Label 7150 2300 0    39   ~ 0
A6
Text Label 7150 2400 0    39   ~ 0
A5
Text Label 7150 2500 0    39   ~ 0
~WE
Text Label 7150 2600 0    39   ~ 0
IO3
Text Label 7150 2700 0    39   ~ 0
IO2
Text Label 7150 2800 0    39   ~ 0
IO1
Text Label 7150 2900 0    39   ~ 0
IO0
Text Label 7150 3000 0    39   ~ 0
~CE
Text Label 7150 3100 0    39   ~ 0
A4
Text Label 7150 3200 0    39   ~ 0
A3
Text Label 7150 3300 0    39   ~ 0
A2
Text Label 7150 3400 0    39   ~ 0
A1
Text Label 7150 3500 0    39   ~ 0
A0
Text Label 7150 3600 0    39   ~ 0
A10
Text Label 7150 3700 0    39   ~ 0
A11
Text Label 7150 3800 0    39   ~ 0
A12
Text Label 7150 3900 0    39   ~ 0
A13
Text Label 7150 4000 0    39   ~ 0
A14
Text Label 7150 4800 0    39   ~ 0
~OE
Text Label 7150 4900 0    39   ~ 0
A15
Text Label 7150 5000 0    39   ~ 0
A16
Text Label 7150 5100 0    39   ~ 0
A17
Text Label 7150 5200 0    39   ~ 0
A18
Text Label 7150 4400 0    39   ~ 0
IO4
Text Label 7150 4500 0    39   ~ 0
IO5
Text Label 7150 4600 0    39   ~ 0
IO6
Text Label 7150 4700 0    39   ~ 0
IO7
Wire Wire Line
	4300 1400 5600 1400
Connection ~ 5600 1400
Text Label 4350 3100 0    39   ~ 0
~AVR_SEL_CPLD
Wire Wire Line
	4350 2800 4800 2800
Wire Wire Line
	4300 3100 4300 2800
Wire Wire Line
	4300 2300 4300 1400
Wire Wire Line
	4800 2400 4500 2400
Wire Wire Line
	4450 2700 4450 2000
Wire Wire Line
	4450 1400 4450 1500
Connection ~ 4450 1400
Wire Wire Line
	4800 3200 4050 3200
Text Label 3650 2550 0    39   ~ 0
AVR_CPLD_EXT_3
$EndSCHEMATC
